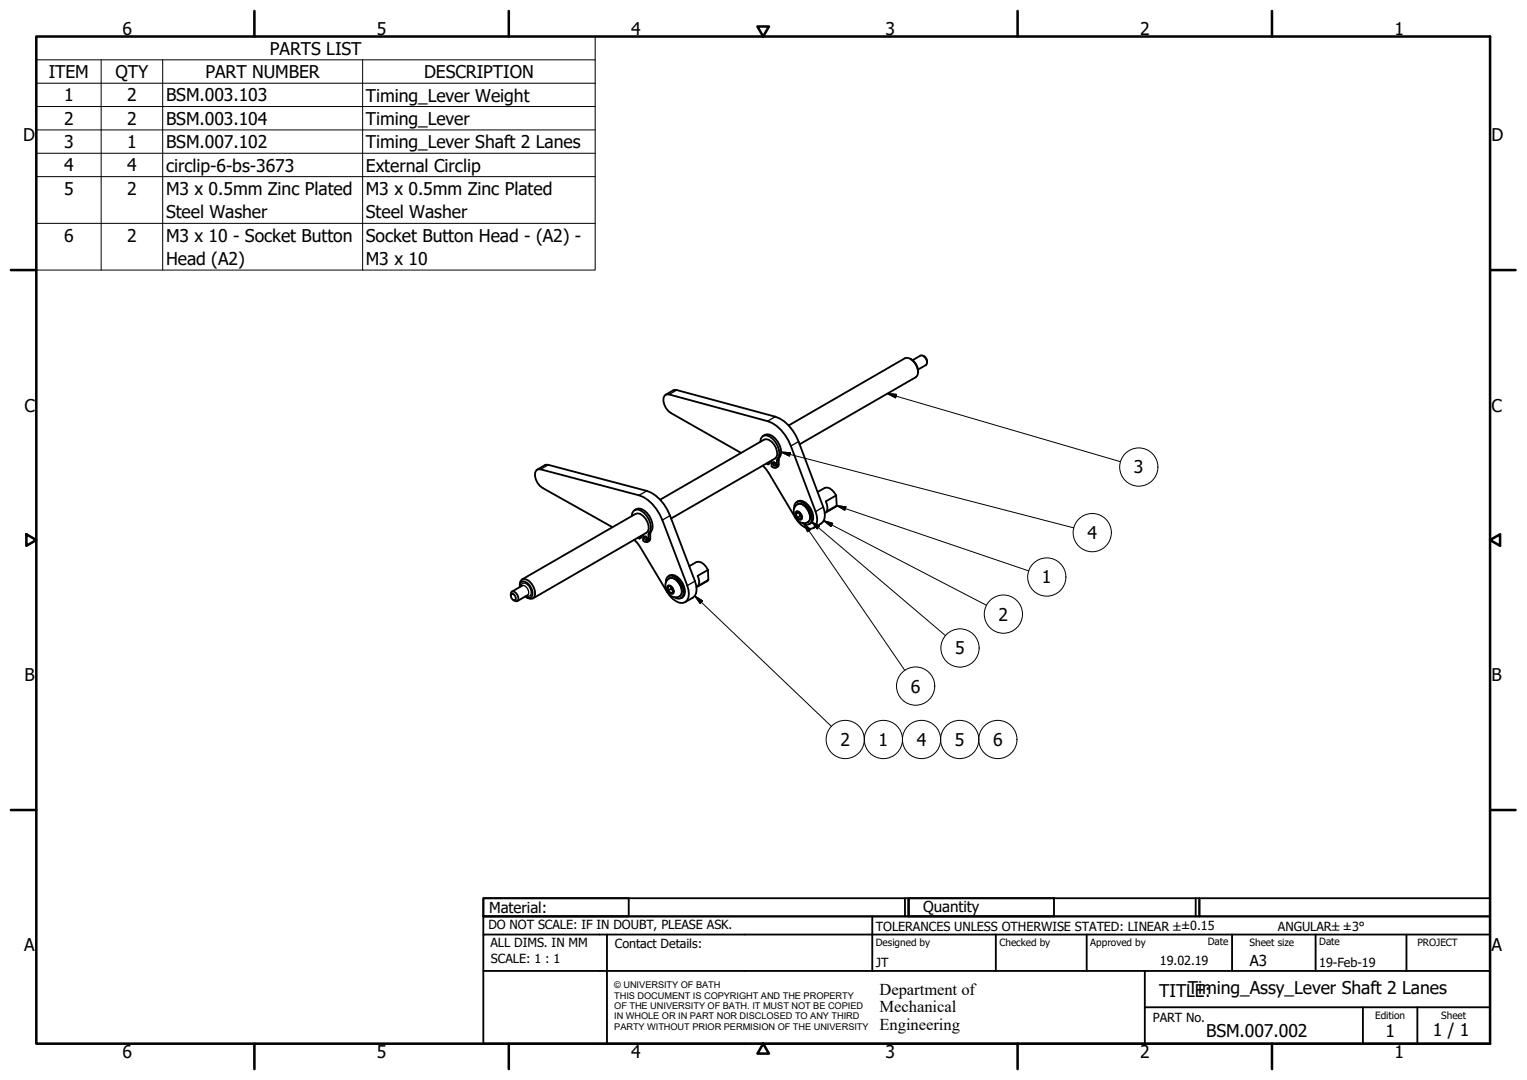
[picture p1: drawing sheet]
<svg xmlns="http://www.w3.org/2000/svg" width="420mm" height="297mm" viewBox="0 0 420 297" stroke-linecap="round" stroke-linejoin="round" font-family="sans-serif">
<!-- layer: Visible (ISO) -->
<g fill="none" stroke="#000" stroke-width=".51">
<path d="M250.5 98.7a3.9 3.9 0 0 1 2.1 3.7M251.1 99.1l2.2-1.3a1.73 1.73 0 0 1 1.5 2.6l-2.2 1.2M254 97.9a1.63 1.63 0 0 1 1.1 1.8M183.1 108.6l2.2-1.2 .9-.1 27.1 7.3a11.1 11.1 0 0 1 6.4 6.8l6.8 18.1a3.9 3.9 0 0 1-.6 4.5l-2.1 1.2M210 119.9a2 2 0 0 1 2.6 .1 4.7 4.7 0 0 1 1.7 6.4l-.1 1.7-.7 .6M217 117l32-18.5a2.42 2.42 0 0 1 2.7 1.3 3.7 3.7 0 0 1 .7 3.5l-.4 .4-32 18.5M147.8 129.2l2.1-1.3h1l27 7.1a11.1 11.1 0 0 1 6.5 6.8l6.8 18a4.6 4.6 0 0 1 0 4.1l-2.7 1.7M181.6 137.4l28.6-16.5a2.41 2.41 0 0 1 2.8 1.3 3.2 3.2 0 0 1 .3 3.9l-28.6 16.5M203.9 124.6l-19.2-11a3.9 3.9 0 0 1-1.8-4.8l.5-.3h.7l27.1 7.3a11.1 11.1 0 0 1 6.4 6.9l6.8 18a3.9 3.9 0 0 1-.6 4.5 3 3 0 0 1-3.3-.8l-1.6-2-7.4-12.4-1.6-1.9M209.2 121.5a1.59 1.59 0 0 1 .8-1.6 1.59 1.59 0 0 1 1.8 .2 5.5 5.5 0 0 1 2.5 5.4 2.74 2.74 0 0 0-.5 2.5l-.1 .5-.4 .2-1-.4v-1.7M211.3 127.2v.5M211.8 126.9v.6l-.5 .2-.4-.2"/>
<path d="M212.7 127.1l.6 .3v.7l-.6-.3zM213.1 127.2l.4 .6M218.5 139.9l.1-.9a1.44 1.44 0 0 1 2.3-.8 5.1 5.1 0 0 1 2.4 5.2l-.4 .6-.6 .3-.7-.1-.8-.3M218.9 139.1a1.62 1.62 0 0 1 2.6 .1 4 4 0 0 1 1.3 3.9 2.32 2.32 0 0 1-3.9-.8 2.76 2.76 0 0 1 0-3.2zM219.2 138.1a1.86 1.86 0 0 1 2.5 .2 4.8 4.8 0 0 1 1.8 5.2l-.8 .6M225 135.3l1.9-1.1a2.29 2.29 0 0 1 2.6 1.2l.6 .9M227.2 137.9l2.9-1.6 .1 2.8-2.8 1.6a3 3 0 0 0-.2-2.8zM230.2 139.1l-3.3 2M143.6 159.4l31.3-18.1a2.35 2.35 0 0 1 2.7 1.3 3.7 3.7 0 0 1 .7 3.5l-.4 .4-31.3 18.1M168.5 145l-19.2-10.8a4 4 0 0 1-1.8-4.8l.6-.3h.6l27.1 7.1a11.1 11.1 0 0 1 6.4 6.8l6.9 18.1a4 4 0 0 1-.6 4.5 2.98 2.98 0 0 1-3.3-.8l-1.6-1.9-7.5-12.5-1.6-1.9M173.8 141.9a1.59 1.59 0 0 1 .9-1.6 1.59 1.59 0 0 1 1.8 .2 4.8 4.8 0 0 1 1.9 6.6v1.3l-.1 .5-.4 .2-.9-.4v-1.6M174.6 140.3a1.96 1.96 0 0 1 2.6 .1 5.4 5.4 0 0 1 2.3 5.2 2.63 2.63 0 0 0-.6 2.5v.4l-.8 .6"/>
<path d="M176 147.6v.5M176.5 147.3v.6l-.5 .2-.5-.2M177.4 147.5l.6 .4v.7l-.6-.4zM177.8 147.6l.3 .6M183.6 159.5a1.64 1.64 0 0 1 2.6 0 4.1 4.1 0 0 1 1.3 4 2.33 2.33 0 0 1-3.9-.8 2.75 2.75 0 0 1 0-3.2zM183.9 158.5a1.87 1.87 0 0 1 2.5 .2 4.8 4.8 0 0 1 1.8 5.2l-.8 .6M189.7 155.7l1.9-1.1a2.36 2.36 0 0 1 2.7 1.3l.5 .8M192 158.4l2.8-1.7 .1 2.8-2.8 1.6a2.87 2.87 0 0 0-.1-2.7zM194.9 159.5l-3.3 2M219.4 140.7l.8 .4 .4 1.1-.4 .6-.8-.4-.4-1zM219.7 140.9l.5 1.1M219.7 140.9l-.7 .5"/>
<path d="M219.7 140.9h.1M220.2 142l-.8 .4M220.2 142l.4 .1M140.5 163.8l.2-.9 .3-.2a1.88 1.88 0 0 1 1.5 2.5l-.4 .2-.9-.4M140.8 163.3a1.15 1.15 0 0 1 .9 1.8 1.13 1.13 0 0 1-.9-1.8zM143 161.4l.3-1.2a1.76 1.76 0 0 1 2.5 .8 2.88 2.88 0 0 1 .5 3.1l-.5 .3h-.6l-.7-.4M143 161.1a1.41 1.41 0 0 1 .4-1.4 1.41 1.41 0 0 1 1.5-.3 4.2 4.2 0 0 1 2.1 4.8 1.51 1.51 0 0 1-2.2 0M143.7 161.1l-2.9 1.6M145.2 163.7l-2.9 1.6M183.2 160.3a1.54 1.54 0 0 1 .6-1.7 1.54 1.54 0 0 1 1.8 0 5 5 0 0 1 2.4 5.2 1.52 1.52 0 0 1-2.5 .5M183.7 161.4l.7-.2 .7 .8 .2 .9-.7 .3-.7-.8zM184.6 162l.6 .5"/>
<path d="M184.6 161.4v.6M184.6 162l-.7 .4M185.2 162.8l-.6 .4"/>
</g>
<!-- layer: Visible Narrow (ISO) -->
<g fill="none" stroke="#000" stroke-width=".36">
<path d="M186.2 107.3l-2.1 1.2M213.3 114.6l-2.1 1.2M150.9 127.9l-2.2 1.2M177.9 135l-2.1 1.2M214.3 127.7l-.5 .3M214.3 126.4l-.5 .3M214.5 125.8l-.5 .3M219.4 138.7a2.24 2.24 0 0 1 2.6 1.2 3.6 3.6 0 0 1 .7 3.3l-.5 .4M219.7 121.4l-2.1 1.3M226.5 139.5l-2.1 1.2M178.9 148.1l-.5 .3M178.9 146.8l-.5 .3"/>
<path d="M179.1 146.2l-.5 .3M184.1 159.1a2.24 2.24 0 0 1 2.6 1.2 2.9 2.9 0 0 1 .2 3.7M184.4 141.8l-2.2 1.2M191.2 159.8l-2.1 1.3M218.9 140.7l.3-.2a1.79 1.79 0 0 1 1.5 2.3l-.4 .3a1.81 1.81 0 0 1-1.4-2.4zM143.4 161.3l.1-.6 .4-.3a2.41 2.41 0 0 1 2 3.4l-.5 .2-.5-.1M143.7 161.1a1.73 1.73 0 0 1 1.5 2.6M183.9 160.9a1.73 1.73 0 0 1 1.5 2.2l-.3 .3a1.59 1.59 0 0 1-1.2-2.5z"/>
</g>
<!-- layer: Symbol (ISO) -->
<g fill="none" stroke="#000" stroke-width=".28">
<path d="M10 16.5v-6.5h153.8v6.5M10 16.5h153.8v6.4M10 16.5v57.8h153.8v-51.4M27.8 16.5v57.8M44.8 16.5v57.8M99.8 16.5v57.8M10 22.9h153.8M10 29.3h153.8M10 35.7h153.8M10 42.1h153.8M10 48.6h153.8M10 61.4h153.8"/>
<path d="M244.2 108.3l2.5 .2-.3 .9zM244.2 108.3l64.1 18.7M214.9 124.4l2.6 .1-.3 1zM214.9 124.4l80.6 20.8M230.2 139.1l2.6 .3-.3 .9zM230.2 139.1l52.9 17.9M221.2 143.9l1.8 1.8-.8 .5zM221.2 143.9l27.8 40.5M223.3 143.5l2.2 1.2-.7 .8zM223.3 143.5l36.9 31.3M226.7 143.2l2.4 .7-.5 .9zM226.7 143.2l44.7 23.3"/>
<path d="M191.2 163.9l2.1 1.4-.7 .7zM191.2 163.9l37.6 35.9"/>
<circle cx="313.3" cy="128.5" r="5.3"/>
<circle cx="288" cy="158.7" r="5.3"/>
<circle cx="300.5" cy="146.5" r="5.3"/>
<circle cx="264.1" cy="178.2" r="5.3"/>
<circle cx="276.1" cy="168.9" r="5.3"/>
<circle cx="251.9" cy="188.7" r="5.3"/>
<circle cx="232.6" cy="203.4" r="5.3"/>
<circle cx="243.1" cy="203.4" r="5.3"/>
<circle cx="253.6" cy="203.4" r="5.3"/>
<circle cx="264.1" cy="203.4" r="5.3"/>
<circle cx="274.6" cy="203.4" r="5.3"/>
</g>
<!-- layer: Border (ISO) -->
<g fill="none" stroke="#000" stroke-width=".7">
<path d="M10 10h400v277h-400zM70 3v7M140 3v7M208.4 7.3h3.2l-1.6 2.7zM280 3v7M350 3v7M3 74.3h7M410 74.3h7M7.3 146.9l2.7 1.6-2.7 1.6zM410 148.5l2.7-1.6v3.2zM3 222.8h7M410 222.8h7"/>
<path d="M70 287v7M140 287v7M210 287l1.6 2.8h-3.2zM280 287v7M350 287v7"/>
</g>
<!-- layer: Title (ISO) -->
<g fill="none" stroke="#000" stroke-width=".51">
<path d="M133 247h40v5h-40zM133 247h117v5h-117zM133 257v-5h277v5M133 257h277v30h-277zM167 257v30M240 252v15M249 247v5M250 247h40v5h-40zM250 247h80v5h-80zM274 257v10M299 257v10M329 247v5"/>
<path d="M330 247h80v5h-80zM339 257v10M362 257v10M387 257v10M133 267h277M315 277h95M315 267v20M375 277v10M390 277v10"/>
</g>
<!-- layer: Symbol (ISO) -->
<g fill="#000" stroke="#000" stroke-width=".28">
<path d="M244.2 108.3l2.5 .2zM244.2 108.3l2.5 .2-.3 .9zM214.9 124.4l2.6 .1zM214.9 124.4l2.6 .1-.3 1zM230.2 139.1l2.6 .3zM230.2 139.1l2.6 .3-.3 .9zM221.2 143.9l1.8 1.8zM221.2 143.9l1.8 1.8-.8 .5zM223.3 143.5l2.2 1.2zM223.3 143.5l2.2 1.2-.7 .8zM226.7 143.2l2.4 .7zM226.7 143.2l2.4 .7-.5 .9z"/>
<path d="M191.2 163.9l2.1 1.4zM191.2 163.9l2.1 1.4-.7 .7z"/>
</g>
<g font-size="4.8">
<text x="33.7" y="9.6">6</text>
<text x="103.7" y="9.6">5</text>
<text x="173.7" y="9.6">4</text>
<text x="243.7" y="9.6">3</text>
<text x="313.7" y="9.6">2</text>
<text x="383.7" y="9.6">1</text>
<text x="74.3" y="15">PARTS LIST</text>
<text x="13.4" y="21.4">ITEM</text>
<text x="31.8" y="21.5">QTY</text>
<text x="56.6" y="21.4">PART NUMBER</text>
<text x="116.7" y="21.5">DESCRIPTION</text>
<text x="17.6" y="27.9">1</text>
<text x="35" y="27.9">2</text>
<text x="45.7" y="27.9">BSM.003.103</text>
<text x="100.7" y="27.9">Timing_Lever Weight</text>
<text x="17.6" y="34.3">2</text>
<text x="35" y="34.3">2</text>
<text x="45.7" y="34.3">BSM.003.104</text>
<text x="100.7" y="34.3">Timing_Lever</text>
<text x="6.3" y="38.9">D</text>
<text x="17.6" y="40.7">3</text>
<text x="35" y="40.7">1</text>
<text x="45.7" y="40.7">BSM.007.102</text>
<text x="100.7" y="40.8">Timing_Lever Shaft 2 Lanes</text>
<text x="410.4" y="38.9">D</text>
<text x="17.6" y="47.1">4</text>
<text x="35" y="47.1">4</text>
<text x="45.7" y="47.2">circlip-6-bs-3673</text>
<text x="100.7" y="47.2">External Circlip</text>
<text x="17.6" y="53.5">5</text>
<text x="35" y="53.6">2</text>
<text x="45.7" y="53.6">M3 x 0.5mm Zinc Plated</text>
<text x="100.7" y="53.6">M3 x 0.5mm Zinc Plated</text>
<text x="45.7" y="60">Steel Washer</text>
<text x="100.7" y="60">Steel Washer</text>
<text x="17.6" y="66.4">6</text>
<text x="35" y="66.4">2</text>
<text x="45.7" y="66.5">M3 x 10 - Socket Button</text>
<text x="100.7" y="66.5">Socket Button Head - (A2) -</text>
<text x="45.7" y="72.9">Head (A2)</text>
<text x="100.7" y="72.9">M3 x 10</text>
<text x="6.7" y="113.2">C</text>
<text x="410.4" y="113.2">C</text>
<text x="312" y="130.2">3</text>
<text x="299.2" y="148.2">4</text>
<text x="286.7" y="160.5">1</text>
<text x="274.8" y="170.7">2</text>
<text x="262.8" y="180">5</text>
<text x="6.8" y="187.4">B</text>
<text x="250.6" y="190.5">6</text>
<text x="410.4" y="187.4">B</text>
<text x="231.2" y="205.2">2</text>
<text x="241.7" y="205.1">1</text>
<text x="252.2" y="205.1">4</text>
<text x="262.7" y="205.1">5</text>
<text x="273.2" y="205.2">6</text>
<text x="6.7" y="261.7">A</text>
<text x="410.4" y="261.7">A</text>
<text x="319" y="274.2">TITLTEiming_Assy_Lever Shaft 2 Lanes</text>
<text x="331.5" y="274.2">:</text>
<text x="331.9" y="285.3">BSM.007.002</text>
<text x="381.2" y="285.3">1</text>
<text x="394.2" y="285">1 / 1</text>
<text x="33.7" y="291">6</text>
<text x="103.7" y="290.9">5</text>
<text x="173.7" y="290.9">4</text>
<text x="243.7" y="291">3</text>
<text x="313.7" y="291">2</text>
<text x="383.7" y="290.9">1</text>
</g>
<g font-size="4.6">
<text x="242" y="273.7">Department of</text>
<text x="242" y="278.4">Mechanical</text>
<text x="242" y="283.2">Engineering</text>
</g>
<g font-size="4.1">
<text x="134.6" y="251.1">Material:</text>
<text x="254" y="250.8">Quantity</text>
<text x="343.9" y="265.6">A3</text>
</g>
<g font-size="3.5">
<text x="134.4" y="255.6">DO NOT SCALE: IF IN DOUBT, PLEASE ASK.</text>
<text x="241" y="256">TOLERANCES UNLESS OTHERWISE STATED: LINEAR ±±0.15</text>
<text x="351.6" y="256">ANGULAR±±3°</text>
<text x="134.9" y="260.6">ALL DIMS. IN MM</text>
<text x="169.2" y="260.6">Contact Details:</text>
<text x="135.1" y="264.8">SCALE: 1 : 1</text>
<text x="241" y="266">JT</text>
<text x="319.2" y="265.5">19.02.19</text>
<text x="363" y="266">19-Feb-19</text>
<text x="317.2" y="281.2">PART No.</text>
</g>
<g font-size="2.8">
<text x="241" y="260.1">Designed by</text>
<text x="275" y="260.1">Checked by</text>
<text x="300" y="260.1">Approved by</text>
<text x="332.3" y="260">Date</text>
<text x="343.8" y="260.1">Sheet size</text>
<text x="363" y="260">Date</text>
<text x="390" y="260.1">PROJECT</text>
<text x="378.4" y="280.1">Edition</text>
<text x="396.6" y="280.1">Sheet</text>
</g>
<g font-size="2.5">
<text x="169" y="271.9">© UNIVERSITY OF BATH</text>
<text x="169" y="274.7">THIS DOCUMENT IS COPYRIGHT AND THE PROPERTY</text>
<text x="169" y="277.5">OF THE UNIVERSITY OF BATH. IT MUST NOT BE COPIED</text>
<text x="169" y="280.4">IN WHOLE OR IN PART NOR DISCLOSED TO ANY THIRD</text>
<text x="169" y="283.2">PARTY WITHOUT PRIOR PERMISION OF THE UNIVERSITY</text>
</g>
</svg>
